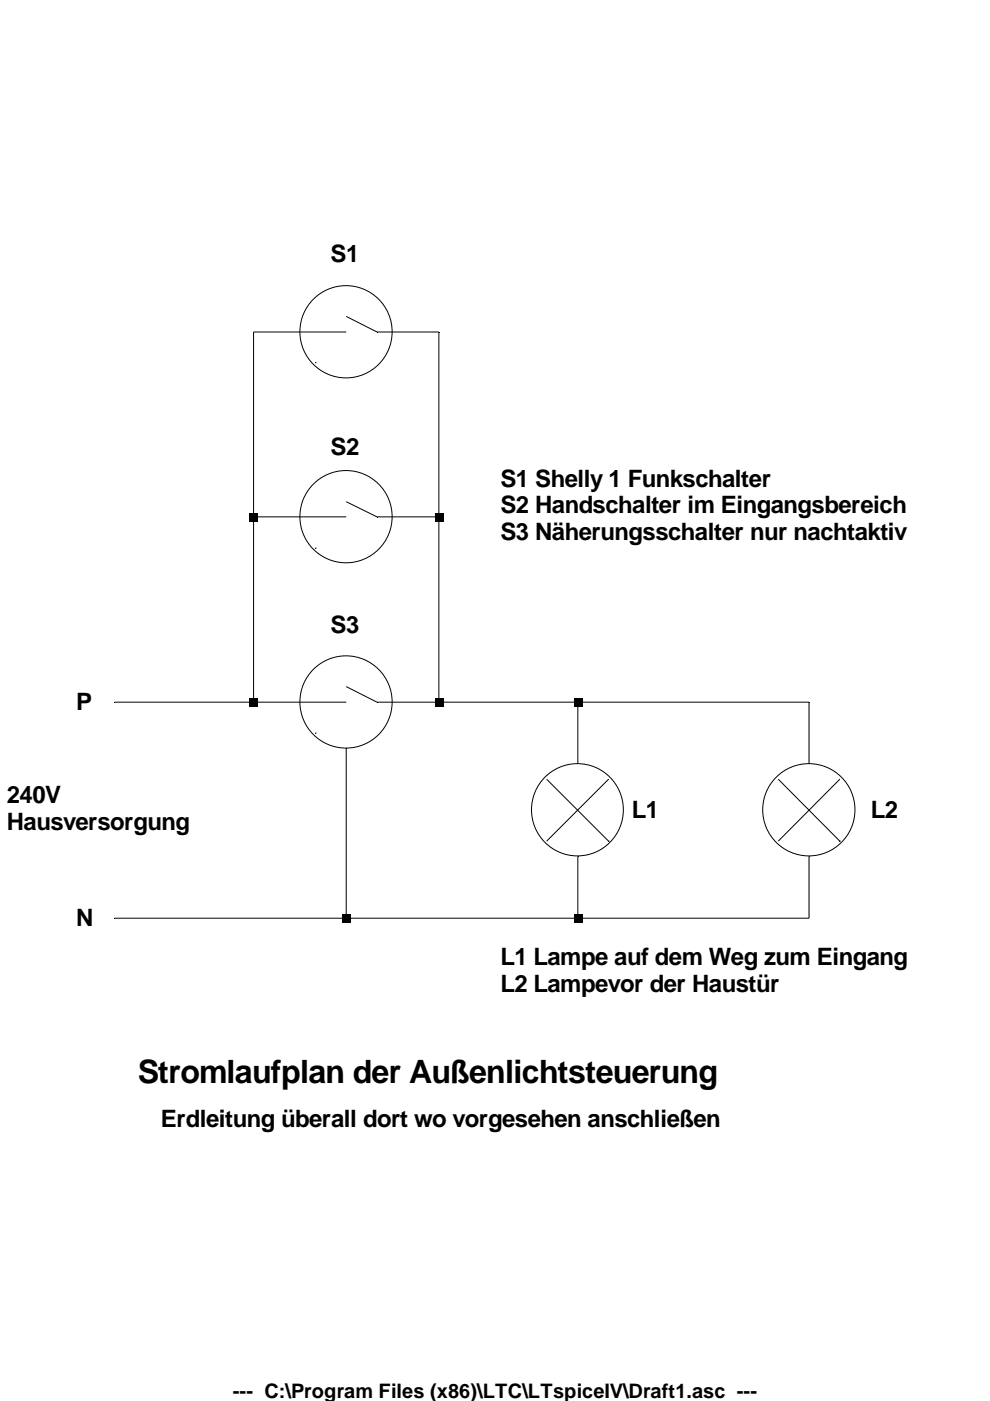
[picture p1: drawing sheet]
<svg xmlns="http://www.w3.org/2000/svg" width="210mm" height="297mm" viewBox="0 0 210 297" stroke-linecap="round" stroke-linejoin="round" font-family="sans-serif">
<path d="M129 165.2l-13.1 13.1" fill="none" stroke="#000" stroke-width=".21"/>
<path d="M129 165.2l.1 .1z" fill="#0000c8"/>
<path d="M129 178.3h.1" fill="none" stroke="#000" stroke-width=".21"/>
<path d="M129 178.3l.1 .1z" fill="#0000c8"/>
<path d="M115.9 165.2l13.1 13.1" fill="none" stroke="#000" stroke-width=".21"/>
<path d="M129 178.3l.1 .1z" fill="#0000c8"/>
<path d="M178.1 165.2l-13.1 13.1" fill="none" stroke="#000" stroke-width=".21"/>
<path d="M178.1 165.2v.1z" fill="#0000c8"/>
<path d="M178.1 178.3h.1" fill="none" stroke="#000" stroke-width=".21"/>
<path d="M178.1 178.3v.1z" fill="#0000c8"/>
<path d="M165 165.2l13.1 13.1" fill="none" stroke="#000" stroke-width=".21"/>
<path d="M178.1 178.3v.1z" fill="#0000c8"/>
<path d="M66.9 155.4h.1" fill="none" stroke="#000" stroke-width=".21"/>
<path d="M66.9 155.4l.1 .1z" fill="#0000c8"/>
<path d="M73.4 145.6l6.5 3.3" fill="none" stroke="#000" stroke-width=".21"/>
<path d="M79.9 148.9l.1 .1z" fill="#0000c8"/>
<path d="M66.9 116.2h.1" fill="none" stroke="#000" stroke-width=".21"/>
<path d="M66.9 116.2l.1 .1z" fill="#0000c8"/>
<path d="M73.4 106.4l6.5 3.2" fill="none" stroke="#000" stroke-width=".21"/>
<path d="M79.9 109.6l.1 .1z" fill="#0000c8"/>
<path d="M66.9 76.9h.1" fill="none" stroke="#000" stroke-width=".21"/>
<path d="M66.9 76.9l.1 .1z" fill="#0000c8"/>
<path d="M73.4 67.1l6.5 3.3" fill="none" stroke="#000" stroke-width=".21"/>
<path d="M79.9 70.4l.1 .1z" fill="#0000c8"/>
<g fill="none" stroke="#000" stroke-width=".21">
<path d="M73.4 70.4h-19.6v78.5M79.9 70.4h13.1v78.5M53.8 109.6h19.6M79.9 109.6h13.1M24.3 148.9h49.1M73.4 158.7v36M79.9 148.9h91.6v13M122.5 148.9v13M122.5 181.6v13.1M171.5 181.6v13.1h-147.2"/>
<circle cx="73.4" cy="70.3" r="9.8"/>
<circle cx="73.4" cy="109.5" r="9.8"/>
<circle cx="73.4" cy="148.8" r="9.8"/>
<circle cx="122.4" cy="171.7" r="9.8"/>
<circle cx="171.5" cy="171.7" r="9.8"/>
</g>
<g fill="#000">
<path d="M53.8 70.4v.1zM79.9 70.4l.1 .1zM93 70.4l.1 .1zM52.9 108.7h1.8v1.8h-1.8zM53.8 109.6v.1zM79.9 109.6l.1 .1zM92.2 108.7h1.8v1.8h-1.8zM93 109.6l.1 .1zM24.3 148.9l.1 .1zM52.9 148h1.8v1.8h-1.8zM53.8 148.9v.1zM73.4 158.7l.1 .1z"/>
<path d="M79.9 148.9l.1 .1zM92.2 148h1.8v1.8h-1.8zM93 148.9l.1 .1zM121.7 148h1.7v1.8h-1.7zM122.5 148.9l.1 .1zM171.5 148.9l.1 .1zM24.3 194.7l.1 .1zM72.6 193.8h1.7v1.8h-1.7zM73.4 194.7l.1 .1zM121.7 193.8h1.7v1.8h-1.7zM122.5 181.6h.1zM122.5 194.7l.1 .1z"/>
<path d="M171.5 181.6h.1z"/>
</g>
<text font-size="6.8" x="29.2" y="229.6">Stromlaufplan der Außenlichtsteuerung</text>
<g font-size="5.1">
<text x="70.1" y="55.7">S1</text>
<text x="70.1" y="96.5">S2</text>
<text x="106.1" y="103.2">S1 Shelly 1 Funkschalter</text>
<text x="106.1" y="108.8">S2 Handschalter im Eingangsbereich</text>
<text x="106.1" y="114.6">S3 Näherungsschalter nur nachtaktiv</text>
<text x="70.1" y="134.2">S3</text>
<text x="16.2" y="150.6">P</text>
<text x="1.4" y="170.2">240V</text>
<text x="133.9" y="173.4">L1</text>
<text x="184.7" y="173.4">L2</text>
<text x="1.4" y="175.9">Hausversorgung</text>
<text x="16.2" y="196.4">N</text>
<text x="106.1" y="204.5">L1 Lampe auf dem Weg zum Eingang</text>
<text x="106.1" y="210.3">L2 Lampevor der Haustür</text>
<text x="34.1" y="238.9">Erdleitung überall dort wo vorgesehen anschließen</text>
</g>
<text font-size="4.2" x="49.4" y="296.4">--- C:\Program Files (x86)\LTC\LTspiceIV\Draft1.asc ---</text>
</svg>
